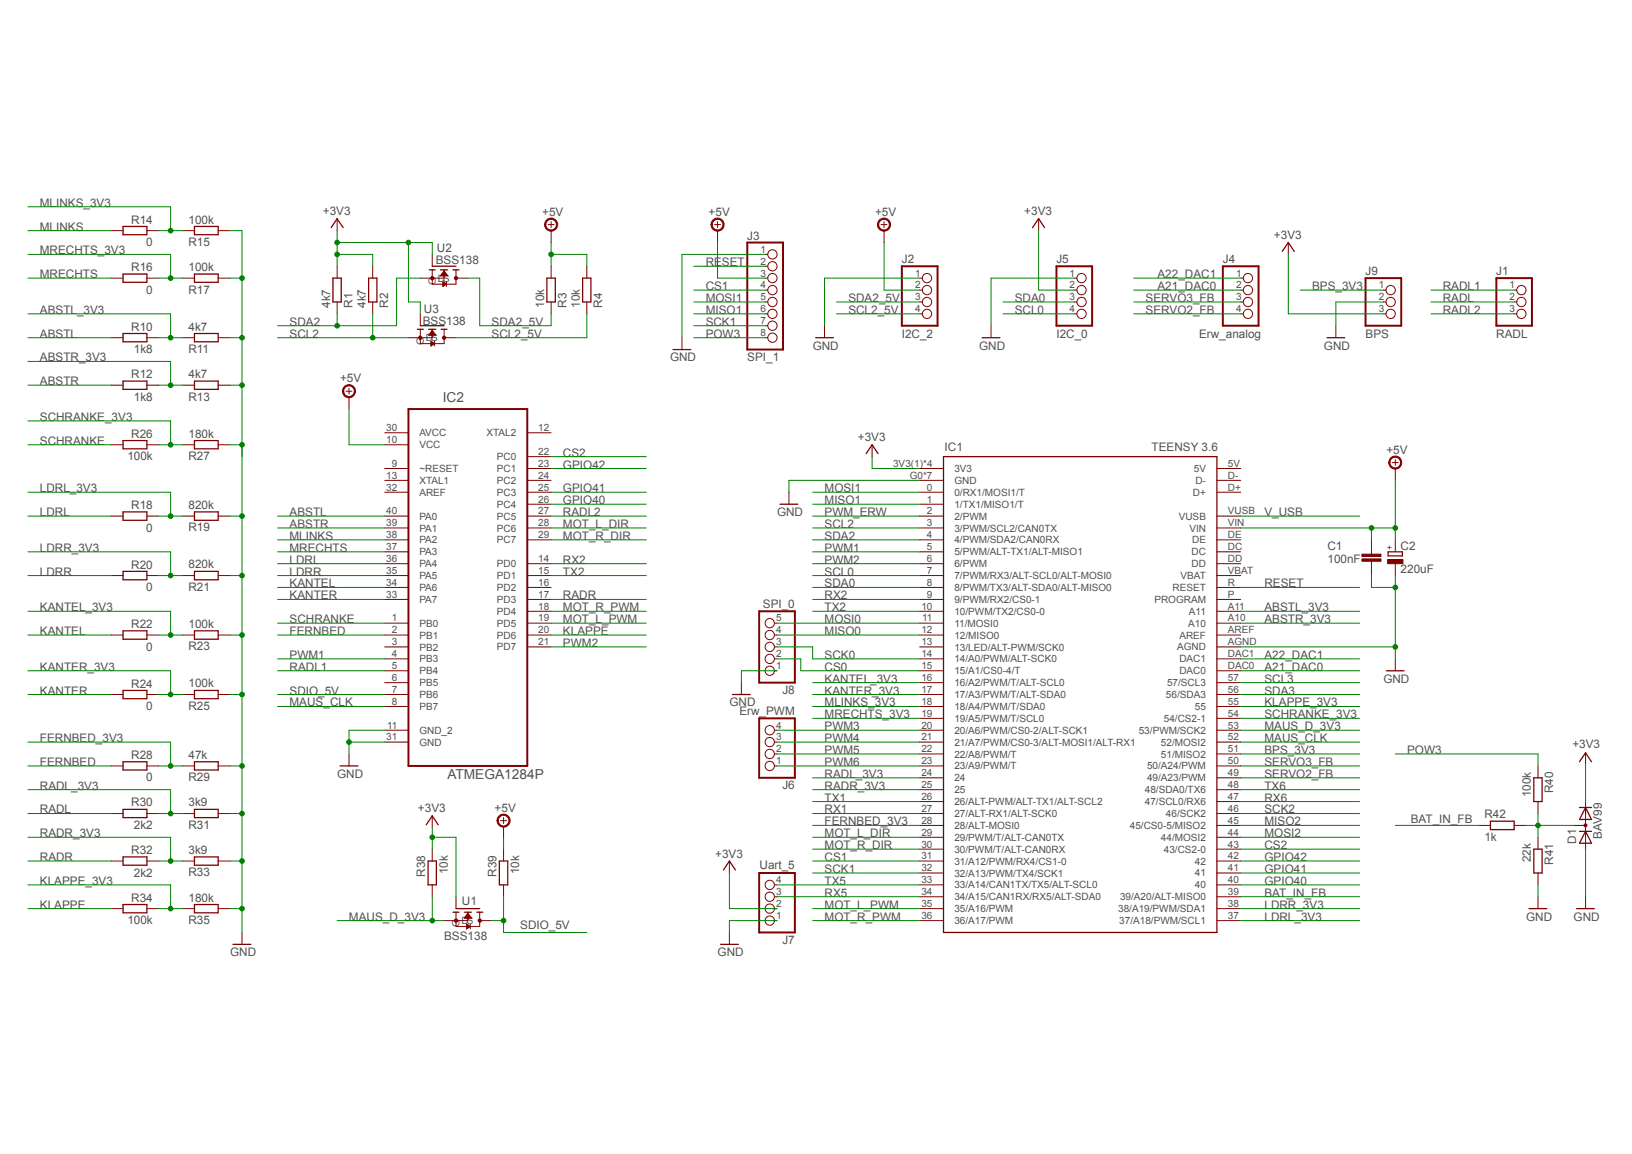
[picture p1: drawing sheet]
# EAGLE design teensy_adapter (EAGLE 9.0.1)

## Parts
C1  100nF  C-EU025-025X050  [C025-025X050]
C2  220uF  CPOL-EUE2.5-6  [E2,5-6]
D1  BAV99  BAV199  [SOT23]
IC1  TEENSY 3.6  TEENSY3_6--ALLPINS  [T36]
IC2  ATMEGA1284P  ATMEGA1284P-PU  [DIP254P1524X483-40]
J1  RADL  PINHD-1X3  [1X03]
J2  I2C_2  PINHD-1X4  [1X04]
J3  SPI_1  PINHD-1X8  [1X08]
J4  Erw_analog  PINHD-1X4  [1X04]
J5  I2C_0  PINHD-1X4  [1X04]
J6  Erw_PWM  PINHD-1X4  [1X04]
J7  Uart_5  PINHD-1X4  [1X04]
J8  SPI_0  PINHD-1X5  [1X05]
J9  BPS  PINHD-1X3  [1X03]
R1  4k7  R-EU_0204/2V  [0204V]
R2  4k7  R-EU_0204/2V  [0204V]
R3  10k  R-EU_0204/2V  [0204V]
R4  10k  R-EU_0204/2V  [0204V]
R10  1k8  R-EU_0204/2V  [0204V]
R11  4k7  R-EU_0204/2V  [0204V]
R12  1k8  R-EU_0204/2V  [0204V]
R13  4k7  R-EU_0204/2V  [0204V]
R14  0  R-EU_0204/2V  [0204V]
R15  100k  R-EU_0204/2V  [0204V]
R16  0  R-EU_0204/2V  [0204V]
R17  100k  R-EU_0204/2V  [0204V]
R18  0  R-EU_0204/2V  [0204V]
R19  820k  R-EU_0204/2V  [0204V]
R20  0  R-EU_0204/2V  [0204V]
R21  820k  R-EU_0204/2V  [0204V]
R22  0  R-EU_0204/2V  [0204V]
R23  100k  R-EU_0204/2V  [0204V]
R24  0  R-EU_0204/2V  [0204V]
R25  100k  R-EU_0204/2V  [0204V]
R26  100k  R-EU_0204/2V  [0204V]
R27  180k  R-EU_0204/2V  [0204V]
R28  0  R-EU_0204/2V  [0204V]
R29  47k  R-EU_0204/2V  [0204V]
R30  2k2  R-EU_0204/2V  [0204V]
R31  3k9  R-EU_0204/2V  [0204V]
R32  2k2  R-EU_0204/2V  [0204V]
R33  3k9  R-EU_0204/2V  [0204V]
R34  100k  R-EU_0204/2V  [0204V]
R35  180k  R-EU_0204/2V  [0204V]
R38  10k  R-EU_0204/2V  [0204V]
R39  10k  R-EU_0204/2V  [0204V]
R40  100k  R-EU_0204/2V  [0204V]
R41  22k  R-EU_0204/2V  [0204V]
R42  1k  R-EU_0204/2V  [0204V]
U1  BSS138  [BSS138]
U2  BSS138  [BSS138]
U3  BSS138  [BSS138]

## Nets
+3V3: D1.2(C) IC1.3V3(1)(3V3) IC1.3V3(2)(3V3) IC1.3V3(3)(3V3) IC1.3V3(4)(3V3) J5.2 J7.2 J9.3 R1.2 R2.2 R38.1 U1.G U2.G U3.G
+5V: C1.1 C2.+ IC1.VIN IC2.10(VCC) J2.2 J3.3 R3.2 R4.2 R39.1
A21_DAC0: IC1.DAC0 J4.2
A22_DAC1: IC1.DAC1 J4.1
ABSTL: IC2.40(PA0) R10.2
ABSTL_3V3: IC1.A11 R10.1 R11.1
ABSTR: IC2.39(PA1) R12.2
ABSTR_3V3: IC1.A10 R12.1 R13.1
BAT_IN_FB: IC1.39(39/A20/ALT-MISO0) R42.1
BPS_3V3: IC1.51(51/MISO2) J9.1
CS0: IC1.15(15/A1/CS0-4/T) J8.2
CS1: IC1.31(31/A12/PWM/RX4/CS1-0) J3.4
CS2: IC1.43(43/CS2-0) IC2.22(PC0)
FERNBED: IC2.2(PB1) R28.2
FERNBED_3V3: IC1.28(28/ALT-MOSI0) R28.1 R29.1
GND: C1.2 C2.- D1.1(A) IC1.AGND IC1.G0(GND) IC1.G1(GND) IC1.G2(GND) IC1.G3(GND) IC1.G4(GND) IC1.G5(GND) IC1.G6(GND) IC2.11(GND_2) IC2.31(GND) J2.1 J3.1 J5.1 J7.1 J8.1 J9.2 R11.2 R13.2 R15.2 R17.2 R19.2 R21.2 R23.2 R25.2 R27.2 R29.2 R31.2 R33.2 R35.2 R41.2
GPIO40: IC1.40 IC2.26(PC4)
GPIO41: IC1.41 IC2.25(PC3)
GPIO42: IC1.42 IC2.23(PC1)
KANTEL: IC2.34(PA6) R22.2
KANTEL_3V3: IC1.16(16/A2/PWM/T/ALT-SCL0) R22.1 R23.1
KANTER: IC2.33(PA7) R24.2
KANTER_3V3: IC1.17(17/A3/PWM/T/ALT-SDA0) R24.1 R25.1
KLAPPE: IC2.20(PD6) R34.2
KLAPPE_3V3: IC1.55 R34.1 R35.1
LDRL: IC2.36(PA4) R18.2
LDRL_3V3: IC1.37(37/A18/PWM/SCL1) R18.1 R19.1
LDRR: IC2.35(PA5) R20.2
LDRR_3V3: IC1.38(38/A19/PWM/SDA1) R20.1 R21.1
MAUS_CLK: IC1.52(52/MOSI2) IC2.8(PB7)
MAUS_D_3V3: IC1.53(53/PWM/SCK2) R38.2 U1.S
MISO0: IC1.12(12/MISO0) J8.4
MISO1: IC1.1(1/TX1/MISO1/T) J3.6
MISO2: IC1.45(45/CS0-5/MISO2)
MLINKS: IC2.38(PA2) R14.2
MLINKS_3V3: IC1.18(18/A4/PWM/T/SDA0) R14.1 R15.1
MOSI0: IC1.11(11/MOSI0) J8.5
MOSI1: IC1.0(0/RX1/MOSI1/T) J3.5
MOSI2: IC1.44(44/MOSI2)
MOT_L_DIR: IC1.29(29/PWM/T/ALT-CAN0TX) IC2.28(PC6)
MOT_L_PWM: IC1.35(35/A16/PWM) IC2.19(PD5)
MOT_R_DIR: IC1.30(30/PWM/T/ALT-CAN0RX) IC2.29(PC7)
MOT_R_PWM: IC1.36(36/A17/PWM) IC2.18(PD4)
MRECHTS: IC2.37(PA3) R16.2
MRECHTS_3V3: IC1.19(19/A5/PWM/T/SCL0) R16.1 R17.1
N$4: D1.3(AC) R40.2 R41.1 R42.2
POW3: J3.8 R40.1
PWM1: IC1.5(5/PWM/ALT-TX1/ALT-MISO1) IC2.4(PB3)
PWM2: IC1.6(6/PWM) IC2.21(PD7)
PWM3: IC1.20(20/A6/PWM/CS0-2/ALT-SCK1) J6.4
PWM4: IC1.21(21/A7/PWM/CS0-3/ALT-MOSI1/ALT-RX1) J6.3
PWM5: IC1.22(22/A8/PWM/T) J6.2
PWM6: IC1.23(23/A9/PWM/T) J6.1
PWM_ERW: IC1.2(2/PWM)
RADL: J1.2 R30.2
RADL1: IC2.5(PB4) J1.1
RADL2: IC2.27(PC5) J1.3
RADL_3V3: IC1.24 R30.1 R31.1
RADR: IC2.17(PD3) R32.2
RADR_3V3: IC1.25 R32.1 R33.1
RESET: IC1.R(RESET) J3.2
RX1: IC1.27(27/ALT-RX1/ALT-SCK0)
RX2: IC1.9(9/PWM/RX2/CS0-1) IC2.14(PD0)
RX5: IC1.34(34/A15/CAN1RX/RX5/ALT-SDA0) J7.3
RX6: IC1.47(47/SCL0/RX6)
SCHRANKE: IC2.1(PB0) R26.2
SCHRANKE_3V3: IC1.54(54/CS2-1) R26.1 R27.1
SCK0: IC1.14(14/A0/PWM/ALT-SCK0) J8.3
SCK1: IC1.32(32/A13/PWM/TX4/SCK1) J3.7
SCK2: IC1.46(46/SCK2)
SCL0: IC1.7(7/PWM/RX3/ALT-SCL0/ALT-MOSI0) J5.4
SCL2: IC1.3(3/PWM/SCL2/CAN0TX) R2.1 U3.S
SCL2_5V: J2.4 R4.1 U3.D
SCL3: IC1.57(57/SCL3)
SDA0: IC1.8(8/PWM/TX3/ALT-SDA0/ALT-MISO0) J5.3
SDA2: IC1.4(4/PWM/SDA2/CAN0RX) R1.1 U2.S
SDA2_5V: J2.3 R3.1 U2.D
SDA3: IC1.56(56/SDA3)
SDIO_5V: IC2.7(PB6) R39.2 U1.D
SERVO2_FB: IC1.49(49/A23/PWM) J4.4
SERVO3_FB: IC1.50(50/A24/PWM) J4.3
TX1: IC1.26(26/ALT-PWM/ALT-TX1/ALT-SCL2)
TX2: IC1.10(10/PWM/TX2/CS0-0) IC2.15(PD1)
TX5: IC1.33(33/A14/CAN1TX/TX5/ALT-SCL0) J7.4
TX6: IC1.48(48/SDA0/TX6)
V_USB: IC1.VUSB
Unconnected: IC1.5V IC1.13(13/LED/ALT-PWM/SCK0) IC1.AREF IC1.D+ IC1.D- IC1.DC IC1.DD IC1.DE IC1.P(PROGRAM) IC1.VBAT IC2.3(PB2) IC2.6(PB5) IC2.9(~RESET) IC2.12(XTAL2) IC2.13(XTAL1) IC2.16(PD2) IC2.24(PC2) IC2.32(AREF)

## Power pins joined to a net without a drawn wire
AVCC: IC2.30(AVCC)
